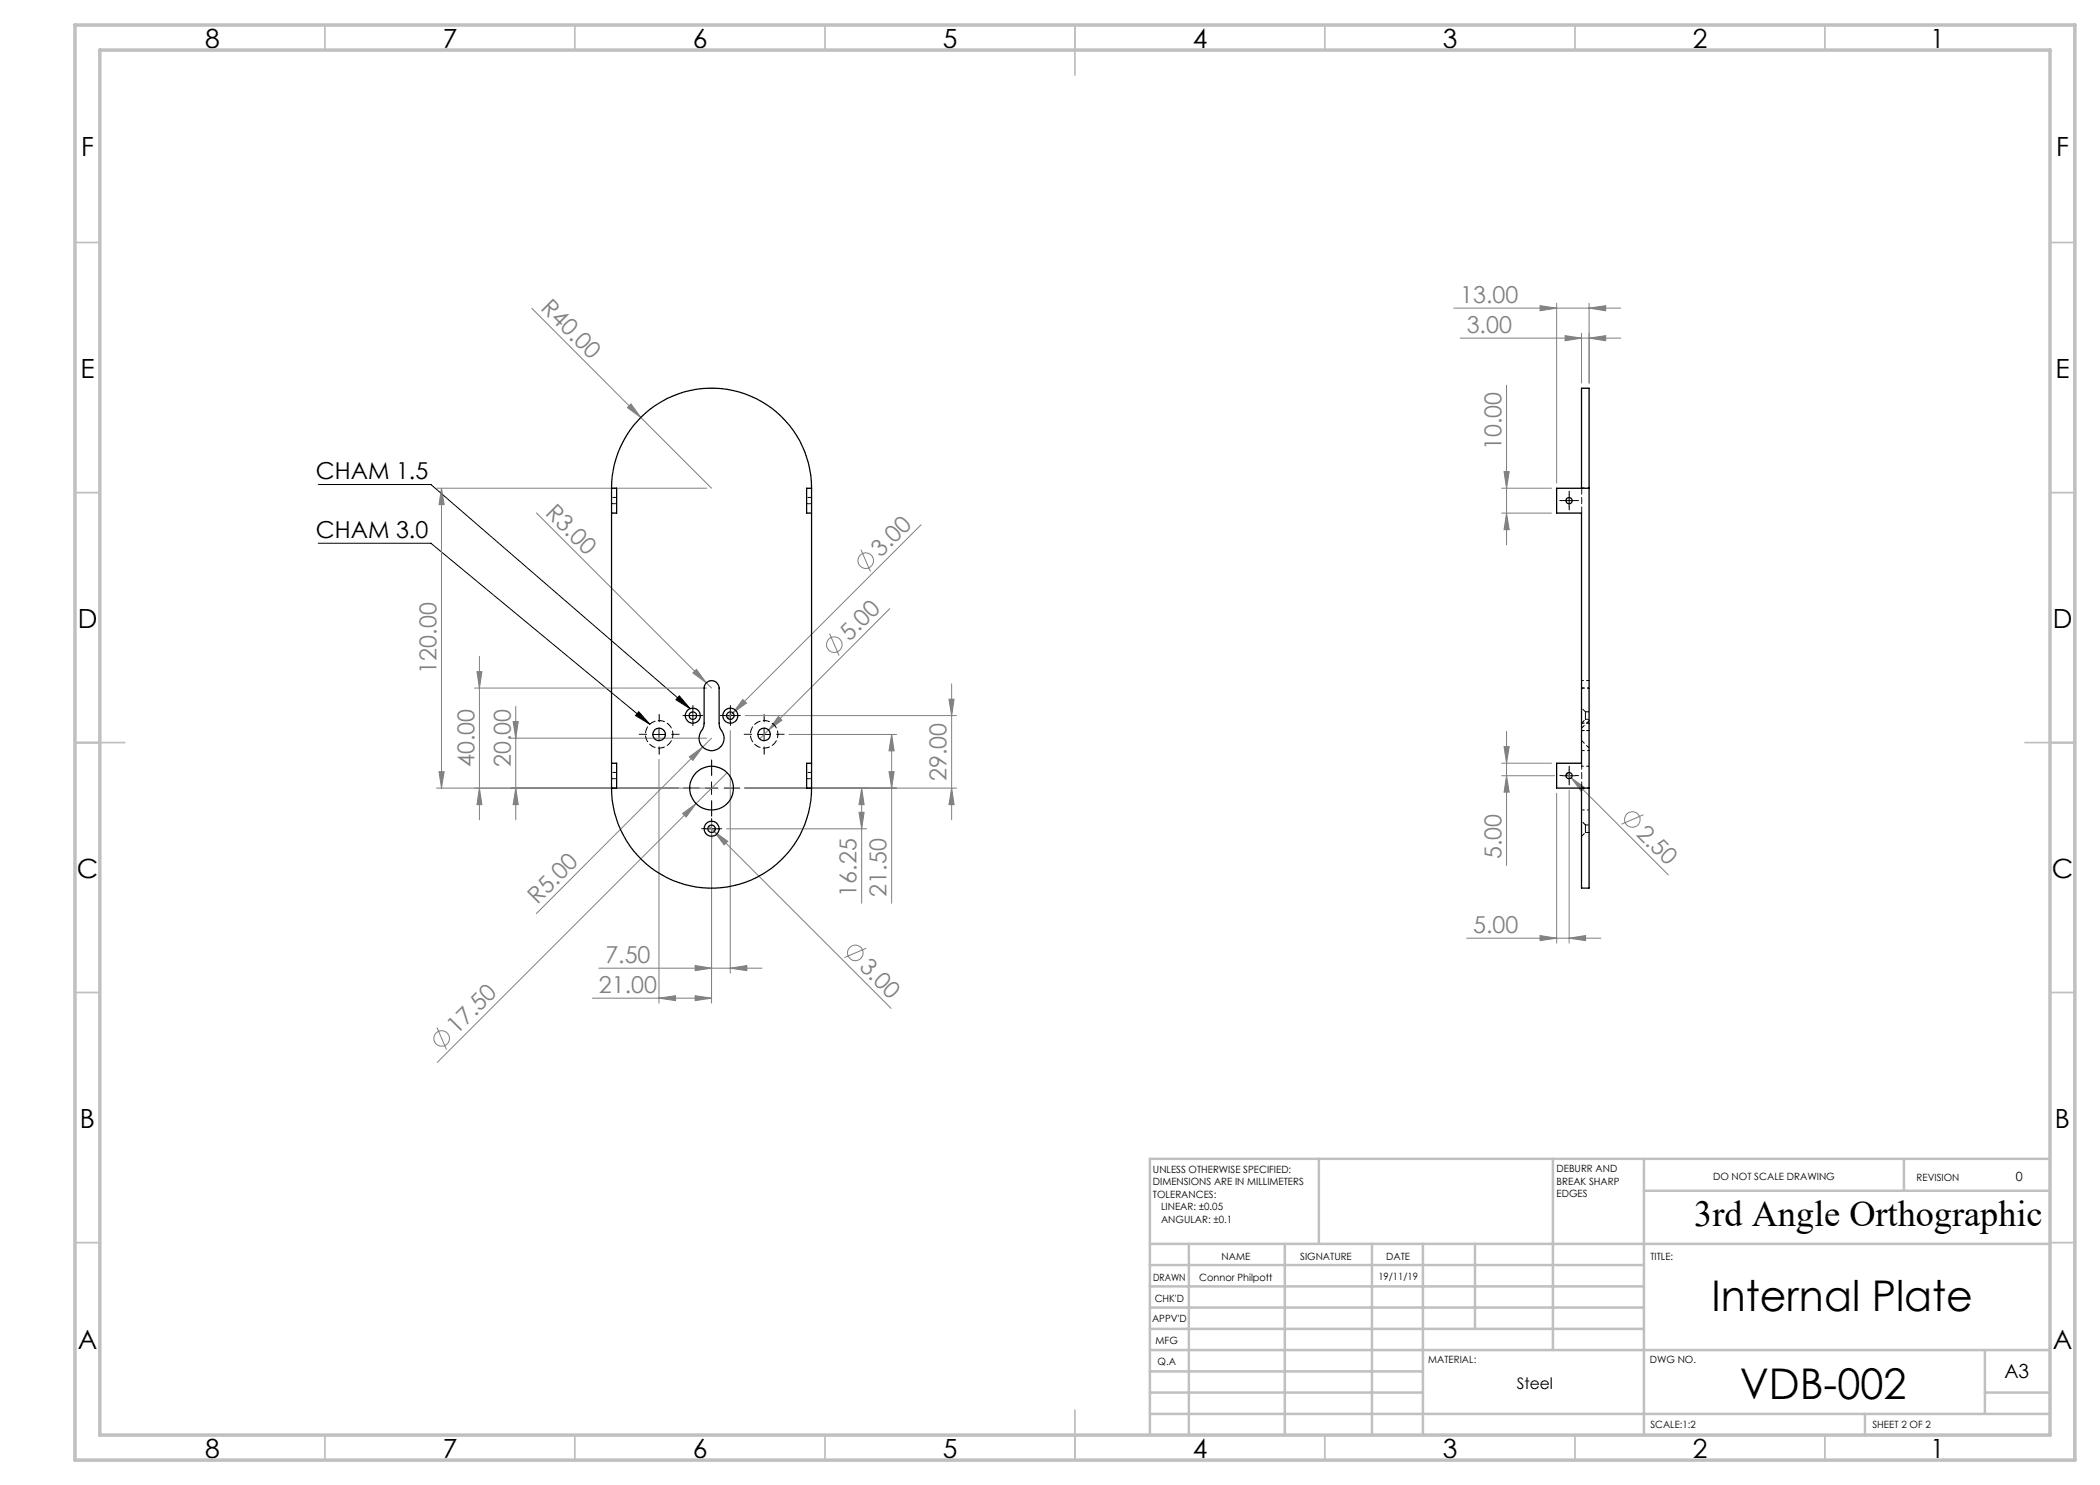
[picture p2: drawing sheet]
<svg xmlns="http://www.w3.org/2000/svg" width="420mm" height="297mm" viewBox="0 0 420 297" stroke-linecap="round" stroke-linejoin="round" font-family="sans-serif">
<g fill="none" stroke="#808080" stroke-width=".2">
<path d="M106.4 61.7l21.8 21.8M290.8 61.6h33.4M292 67.6h32.2M301.3 77v32M308 61.1l3.3 .5-3.3 .6zM311.3 60.6v36M313 67.1l3.3 .5-3.3 .6zM316.3 66.6v10M317.8 67.6l3.3-.5v1.1zM317.8 61.6l3.3-.5v1.1zM317.8 60.6v16M87.3 97.6h54"/>
<path d="M88.3 97.6l.5 3.3h-1zM88.3 97.6v60M126.2 80.8l2 2.7-2.7-2zM128.2 83.5l14.1 14.1M300.3 97.6h10M300.8 94.3h1l-.5 3.3zM107.3 102.6l34 34M172.2 109.9l1.9 4.4M184.2 104.9l-37.6 37.7M300.3 102.6h10M301.3 102.6l.5 3.3h-1zM94.9 137.6h46.4"/>
<path d="M95.4 134.3h1l-.5 3.3zM95.9 131.3v32.7M138.6 134.6l.7-.7 2 2.7zM141.3 136.6l1 1M148.6 139.9l.7 .7-2.7 2zM165.9 126.7l1.9 4.4M177.9 121.7l-24.2 24.3M189.8 139.8h1l-.5 3.3zM190.3 136.8v27.2M87.3 157.6h54M87.8 154.3h1l-.5 3.3zM95.9 157.6l.5 3.3h-1z"/>
<path d="M102.1 147.6h39.2M102.6 144.3h1l-.4 3.3zM103.2 157.6l.4 3.3h-1zM103.2 141.3v22.7M131.8 151.9v48.7M137.9 151.4l2.6-2-1.9 2.7zM140.5 149.4l-33.2 33.3M142.3 147.6l-1.8 1.8M145.4 154.5l-6.2 6.2M146 146.1v48.5M146.6 142.6l-1.1 1M148.9 157.6h42.4"/>
<path d="M149 143.1h42.3M153.7 146l-1.8 1.8M155.7 143.3l.7 .7-2.7 2zM157.8 146.9h21.5M172.3 157.6l.5 3.3h-1zM172.3 157.6v23.1M177.8 154.3h1l-.5 3.3zM178.3 146.9l.5 3.3h-1zM178.3 146.9v33.8M190.3 157.6l.5 3.3h-1zM300.3 155.1h10.6M300.3 152.6h10"/>
<path d="M300.8 149.3h1l-.5 3.3zM301.3 155.1l.5 3.3h-1zM301.3 146.3v26.8M311.3 158.6v30M313.4 154.7l.9 .9M313.8 158v30.6M314.3 155.6l2.7 1.9-.8 .8zM314.3 155.6l19.4 19.4M136.5 162.7l2.7-2-2 2.7zM139.2 160.7l-51.7 51.8M141.8 165.2l1 1.1M142.3 164.2v36.4"/>
<path d="M142.8 166.3l2.8 2-.8 .7zM142.8 166.3l35.4 35.4M145.3 165.8h28M171.8 162.5h1l-.5 3.3zM328.7 162.9l-4.4 1.9M118.5 199.6h23.8M119.8 193.6h32.6M131.8 199.6l3.3-.5v1zM139 193.1l3.3 .5-3.3 .5zM139 199.1l3.3 .5-3.3 .5zM146 193.6l3.4-.5v1zM173.2 189.6l-4.3 1.9"/>
<path d="M293.3 187.6h26.9M308 187.1l3.3 .5-3.3 .5zM313.8 187.6l3.3-.5v1zM87.4 205.5l1.9 4.4"/>
<circle cx="173.2" cy="112.1" r="1.56"/>
<circle cx="166.9" cy="128.9" r="1.55"/>
<circle cx="326.5" cy="163.9" r="1.56"/>
<circle cx="171.1" cy="190.6" r="1.56"/>
<circle cx="88.3" cy="207.7" r="1.56"/>
</g>
<g fill="none" stroke="#000" stroke-width=".2">
<path d="M63.6 96.9h22.6l51.8 44.8M313.8 98.9v2.5M63.6 108.7h22.6l43.8 36.1M312.6 100.1h2.5M135.9 139.2l2.1 2.5-2.8-1.8zM127.7 142.3l2.3 2.5-2.9-1.7zM130.6 146.9h2.5M131.8 145.6v2.5M137.3 143.1h2.5M138.6 141.9v2.5M141.1 157.6h2.5M142.3 156.4v2.5"/>
<path d="M144.8 143.1h2.5M146 141.9v2.5M151.6 146.9h2.5M152.8 145.6v2.5M312.6 155.1h2.5M313.8 153.9v2.5M141.1 165.8h2.5M142.3 164.5v2.5"/>
</g>
<g fill="none" stroke="#000" stroke-width=".2" stroke-dasharray="15.2 1.3 1.3 1.3">
<path d="M313.8 98.9v-.7M312.6 100.1h-.6M313.8 101.4v.6M315.1 100.1h.6M129.3 146.9h-1.5M131.8 144.4v-1.5M131.8 149.4v1.5M134.3 146.9h1.5M137.3 143.1h-.7M138.6 141.9v-.8M138.6 144.4v.7M139.8 157.6h-3.1"/>
<path d="M139.8 143.1h.8M142.3 155.1v-3.1M144.8 157.6h3.2M144.8 143.1h-.7M146.1 141.9v-.8M146.1 144.4v.7M147.3 143.1h.8M150.3 146.9h-1.5M152.8 144.4v-1.5M152.8 149.4v1.5M155.3 146.9h1.5M312.6 155.1h-.6"/>
<path d="M313.8 153.9v-.7M313.8 156.4v.6M315.1 155.1h.6M141.1 165.7h-.8M142.3 160.1v3.1M142.3 164.5v-.8M142.3 167v.7M143.6 165.7h.7"/>
</g>
<g fill="none" stroke="#c0c0c0" stroke-width=".35">
<path d="M65 5v5M115 5v5M165 5v5M215 5v10M265 5v5M315 5v5M365 5v5M15 48.5h5M410 48.5h5M15 98.5h5M410 98.5h5M15 148.5h10"/>
<path d="M405 148.5h10M15 198.5h5M410 198.5h5M15 248.5h5M410 248.5h5M65 287v5M115 287v5M165 287v5M215 282v10M265 287v5M315 287v5M365 287v5"/>
</g>
<g fill="none" stroke="#c0c0c0" stroke-width=".5">
<path d="M263.8 231.8v17M310.6 231.8v38.2M328.8 231.8v55.2M328.8 238.2h81.2M380.8 231.8v6.4M410 231.8h-180v55.2M230 248.8h180M230 257.3h98.8M230 253h98.8M237.8 248.8v38.2M257 248.8v38.2M274.4 248.8v38.2"/>
<path d="M284.6 248.8v38.2M295 248.8v17M230 265.8h98.8M230 261.5h98.8M230 278.5h54.6M230 274.3h54.6M230 270h180M397 278.5h13M397 270v12.8M230 282.8h180M373 282.8v4.2"/>
</g>
<path d="M15 5h400v287h-400zM20 10h390v277h-390z" fill="none" stroke="#c0c0c0" stroke-width=".7"/>
<path d="M127.7 142.3l2.3 2.5-2.9-1.7zM135.9 139.2l2.1 2.5-2.8-1.8z" fill="#000"/>
<g fill="#808080">
<path d="M126.2 80.8l2 2.7-2.7-2z"/>
<path d="M138.6 134.6l.7-.7 2 2.7z"/>
<path d="M148.6 139.9l.7 .7-2.7 2z"/>
<path d="M155.7 143.3l.7 .7-2.7 2z"/>
<path d="M137.9 151.4l2.6-2-1.9 2.7z"/>
<path d="M136.5 162.7l2.7-2-2 2.7z"/>
<path d="M142.8 166.3l2.8 2-.8 .7z"/>
<path d="M314.3 155.6l2.7 1.9-.8 .8z"/>
<path d="M146 193.6l3.4-.5v1zM139 193.1l3.3 .5-3.3 .5zM317.8 67.6l3.3-.5v1.1zM313 67.1l3.3 .5-3.3 .6zM313.8 187.6l3.3-.5v1zM308 187.1l3.3 .5-3.3 .5z"/>
<path d="M131.8 199.6l3.3-.5v1zM139 199.1l3.3 .5-3.3 .5zM308 61.1l3.3 .5-3.3 .6zM317.8 61.6l3.3-.5v1.1z"/>
<path d="M87.8 154.3h1l-.5 3.3zM88.3 97.6l.5 3.3h-1zM171.8 162.5h1l-.5 3.3zM172.3 157.6l.5 3.3h-1zM301.3 102.6l.5 3.3h-1zM300.8 94.3h1l-.5 3.3zM301.3 155.1l.5 3.3h-1zM300.8 149.3h1l-.5 3.3z"/>
<path d="M102.6 144.3h1l-.4 3.3zM103.2 157.6l.4 3.3h-1zM95.4 134.3h1l-.5 3.3zM95.9 157.6l.5 3.3h-1zM178.3 146.9l.5 3.3h-1zM177.8 154.3h1l-.5 3.3zM189.8 139.8h1l-.5 3.3zM190.3 157.6l.5 3.3h-1z"/>
</g>
<g fill="none" stroke="#000" stroke-width=".25">
<path d="M122.3 97.6a20 20 0 0 1 20-20 20 20 0 0 1 20 20M122.3 97.6h1v5h-1M122.3 97.6v60M162.3 97.6h-1v5h1M162.3 97.6v60M316.3 97.6v-20h1.5v20M317.8 97.6h-6.5v5h5v50h-5v5h6.5M317.8 97.6v60M141.1 136.7a1.5 1.5 0 0 1 1.7-.5 1.5 1.5 0 0 1 1 1.4v7.2l.2 .8a2.58 2.58 0 0 1 .5 3.1 2.58 2.58 0 0 1-2.8 1.3 2.52 2.52 0 0 1-1.2-4.2l.3-1.2v-7zM122.3 157.6a20 20 0 0 0 20 20 20 20 0 0 0 20-20M122.3 152.6h1v5h-1M162.3 152.6h-1v5h1"/>
<path d="M316.3 157.6v20h1.5v-20"/>
<circle cx="313.8" cy="100.1" r=".62"/>
<circle cx="131.8" cy="146.9" r="1.25"/>
<circle cx="138.5" cy="143.1" r="1.5"/>
<circle cx="138.6" cy="143.1" r=".75"/>
<circle cx="142.3" cy="157.6" r="4.4"/>
<circle cx="146.1" cy="143.1" r="1.5"/>
<circle cx="146.1" cy="143.1" r=".75"/>
<circle cx="152.8" cy="146.9" r="1.24"/>
<circle cx="313.8" cy="155.1" r=".62"/>
<circle cx="142.3" cy="165.7" r=".74"/>
<circle cx="142.3" cy="165.7" r="1.5"/>
</g>
<path d="M134.6 146.9a2.75 2.75 0 0 0-4-2.5 2.75 2.75 0 0 0-.4 4.7 2.75 2.75 0 0 0 4.3-1.8l.1-.4M155.6 146.9a2.75 2.75 0 0 0-4-2.5 2.75 2.75 0 0 0-.4 4.7 2.75 2.75 0 0 0 4.3-1.8l.1-.4" fill="none" stroke="#000" stroke-width=".2" stroke-dasharray="1.3 .6" stroke-dashoffset=".6"/>
<g fill="none" stroke="#000" stroke-width=".2" stroke-dasharray="1.3 .6" stroke-dashoffset=".5">
<path d="M123.3 99.5h-1M162.3 99.5h-1M122.3 100.7h1M161.3 100.7h1M122.3 155.7h1M123.3 154.5h-1M161.3 155.7h1M162.3 154.5h-1M316.3 148.1l1.5 1.5M316.3 144.6l.8-.7M317.1 142.4l-.8-.8M317.8 144.1l-1.5 1.5"/>
<path d="M316.3 167.2l.8-.7M317.1 165l-.8-.8"/>
</g>
<path d="M316.3 97.6h1.5M316.3 137.6h1.5M317.8 136.1h-1.5M316.3 157.6h1.5M316.3 146.1h1.5M316.3 144.6h1.5M316.3 150.1h1.5M317.8 146.1h-1.5M317.8 144.6h-1.5M317.8 153.2h-1.5M316.3 162h1.5" fill="none" stroke="#000" stroke-width=".2" stroke-dasharray="1.3 .6" stroke-dashoffset=".8"/>
<path d="M316.3 97.6v5M316.3 152.6v5" fill="none" stroke="#000" stroke-width=".2" stroke-dasharray="1.3 .6"/>
<path d="M317.1 143.1v-.7M317.1 143.9v-.8M317.1 143.9h.7M317.8 142.4h-.7M317.1 165.7v-.7M317.1 166.5v-.8M317.1 166.5h.7M317.8 165h-.7" fill="none" stroke="#000" stroke-width=".2" stroke-dasharray="1.3 .6" stroke-dashoffset=".4"/>
<g font-size="8.5">
<text x="342.3" y="262.2">Internal Plate</text>
<text x="347.9" y="279.7">VDB-002</text>
</g>
<text font-size="7.3" x="338.9" y="245.1">3rd Angle Orthographic</text>
<g font-size="5.3">
<text x="41" y="9.5">8</text>
<text x="88.5" y="9.5">7</text>
<text x="138.5" y="9.5">6</text>
<text x="188.5" y="9.5">5</text>
<text x="238.5" y="9.5">4</text>
<text x="288.5" y="9.5">3</text>
<text x="338.5" y="9.5">2</text>
<text x="386" y="9.5">1</text>
<text x="16.2" y="31.3">F</text>
<text x="411.2" y="31.3">F</text>
<text x="16.1" y="75.5">E</text>
<text x="411.1" y="75.5">E</text>
<text x="15.5" y="125.5">D</text>
<text x="410.5" y="125.5">D</text>
<text x="15.4" y="175.5">C</text>
<text x="410.4" y="175.5">C</text>
<text x="16" y="225.5">B</text>
<text x="411" y="225.5">B</text>
<text x="15.5" y="269.8">A</text>
<text x="410.5" y="269.8">A</text>
<text x="41" y="291.5">8</text>
<text x="88.5" y="291.5">7</text>
<text x="138.5" y="291.5">6</text>
<text x="188.5" y="291.5">5</text>
<text x="238.5" y="291.5">4</text>
<text x="288.5" y="291.5">3</text>
<text x="338.5" y="291.5">2</text>
<text x="386" y="291.5">1</text>
</g>
<g font-size="4.7" fill="#808080">
<text x="108" y="61.9" transform="rotate(45 108 61.9)">R40.00</text>
<text x="292.1" y="60.6">13.00</text>
<text x="293.3" y="66.6">3.00</text>
<text x="300.3" y="90" transform="rotate(-90 300.3 90)">10.00</text>
<text x="108.9" y="102.8" transform="rotate(45 108.9 102.8)">R3.00</text>
<text x="176.2" y="111.5" transform="rotate(-45 176.2 111.5)">3.00</text>
<text x="169.9" y="128.3" transform="rotate(-45 169.9 128.3)">5.00</text>
<text x="87.3" y="134.7" transform="rotate(-90 87.3 134.7)">120.00</text>
<text x="94.9" y="153.4" transform="rotate(-90 94.9 153.4)">40.00</text>
<text x="102.2" y="153.4" transform="rotate(-90 102.2 153.4)">20.00</text>
<text x="189.3" y="156.2" transform="rotate(-90 189.3 156.2)">29.00</text>
<text x="327.1" y="166.9" transform="rotate(45 327.1 166.9)">2.50</text>
<text x="300.3" y="171.8" transform="rotate(-90 300.3 171.8)">5.00</text>
<text x="171.3" y="179.3" transform="rotate(-90 171.3 179.3)">16.25</text>
<text x="177.3" y="179.3" transform="rotate(-90 177.3 179.3)">21.50</text>
<text x="107.5" y="181" transform="rotate(-45 107.5 181)">R5.00</text>
<text x="294.6" y="186.6">5.00</text>
<text x="121.1" y="192.6">7.50</text>
<text x="171.7" y="193.6" transform="rotate(45 171.7 193.6)">3.00</text>
<text x="119.8" y="198.6">21.00</text>
<text x="91.4" y="207.1" transform="rotate(-45 91.4 207.1)">17.50</text>
</g>
<g font-size="4.7">
<text x="63.2" y="95.9">CHAM 1.5</text>
<text x="63.2" y="107.6">CHAM 3.0</text>
</g>
<text font-size="3.9" x="400.9" y="275.5">A3</text>
<text font-size="3.2" x="303.4" y="277.9">Steel</text>
<text font-size="2.5" x="403.2" y="236.1">0</text>
<g font-size="2">
<text x="230.6" y="234.6">UNLESS OTHERWISE SPECIFIED:</text>
<text x="230.6" y="237.1">DIMENSIONS ARE IN MILLIMETERS</text>
<text x="230.6" y="239.6">TOLERANCES:</text>
<text x="311.3" y="234.5">DEBURR AND</text>
<text x="311.3" y="237">BREAK SHARP</text>
<text x="311.3" y="239.5">EDGES</text>
<text x="342.6" y="236">DO NOT SCALE DRAWING</text>
<text x="383.3" y="236.2">REVISION</text>
<text x="232.2" y="244.6">ANGULAR: ±0.1</text>
<text x="232.2" y="242.1">LINEAR: ±0.05</text>
<text x="244.3" y="252">NAME</text>
<text x="260" y="251.9">SIGNATURE</text>
<text x="277.2" y="251.9">DATE</text>
<text x="330.1" y="251.9">TITLE:</text>
<text x="230.6" y="256.1">DRAWN</text>
<text x="239.8" y="256.1">Connor Philpott</text>
<text x="275.7" y="255.9">19/11/19</text>
<text x="230.9" y="260.3">CHK'D</text>
<text x="230.4" y="264.4">APPV'D</text>
<text x="231.1" y="268.8">MFG</text>
<text x="231.5" y="273">Q.A</text>
<text x="285.6" y="272.5">MATERIAL:</text>
<text x="330" y="272.5">DWG NO.</text>
<text x="330.1" y="285.6">SCALE:1:2</text>
<text x="374.5" y="285.6">SHEET 2 OF 2</text>
</g>
</svg>
